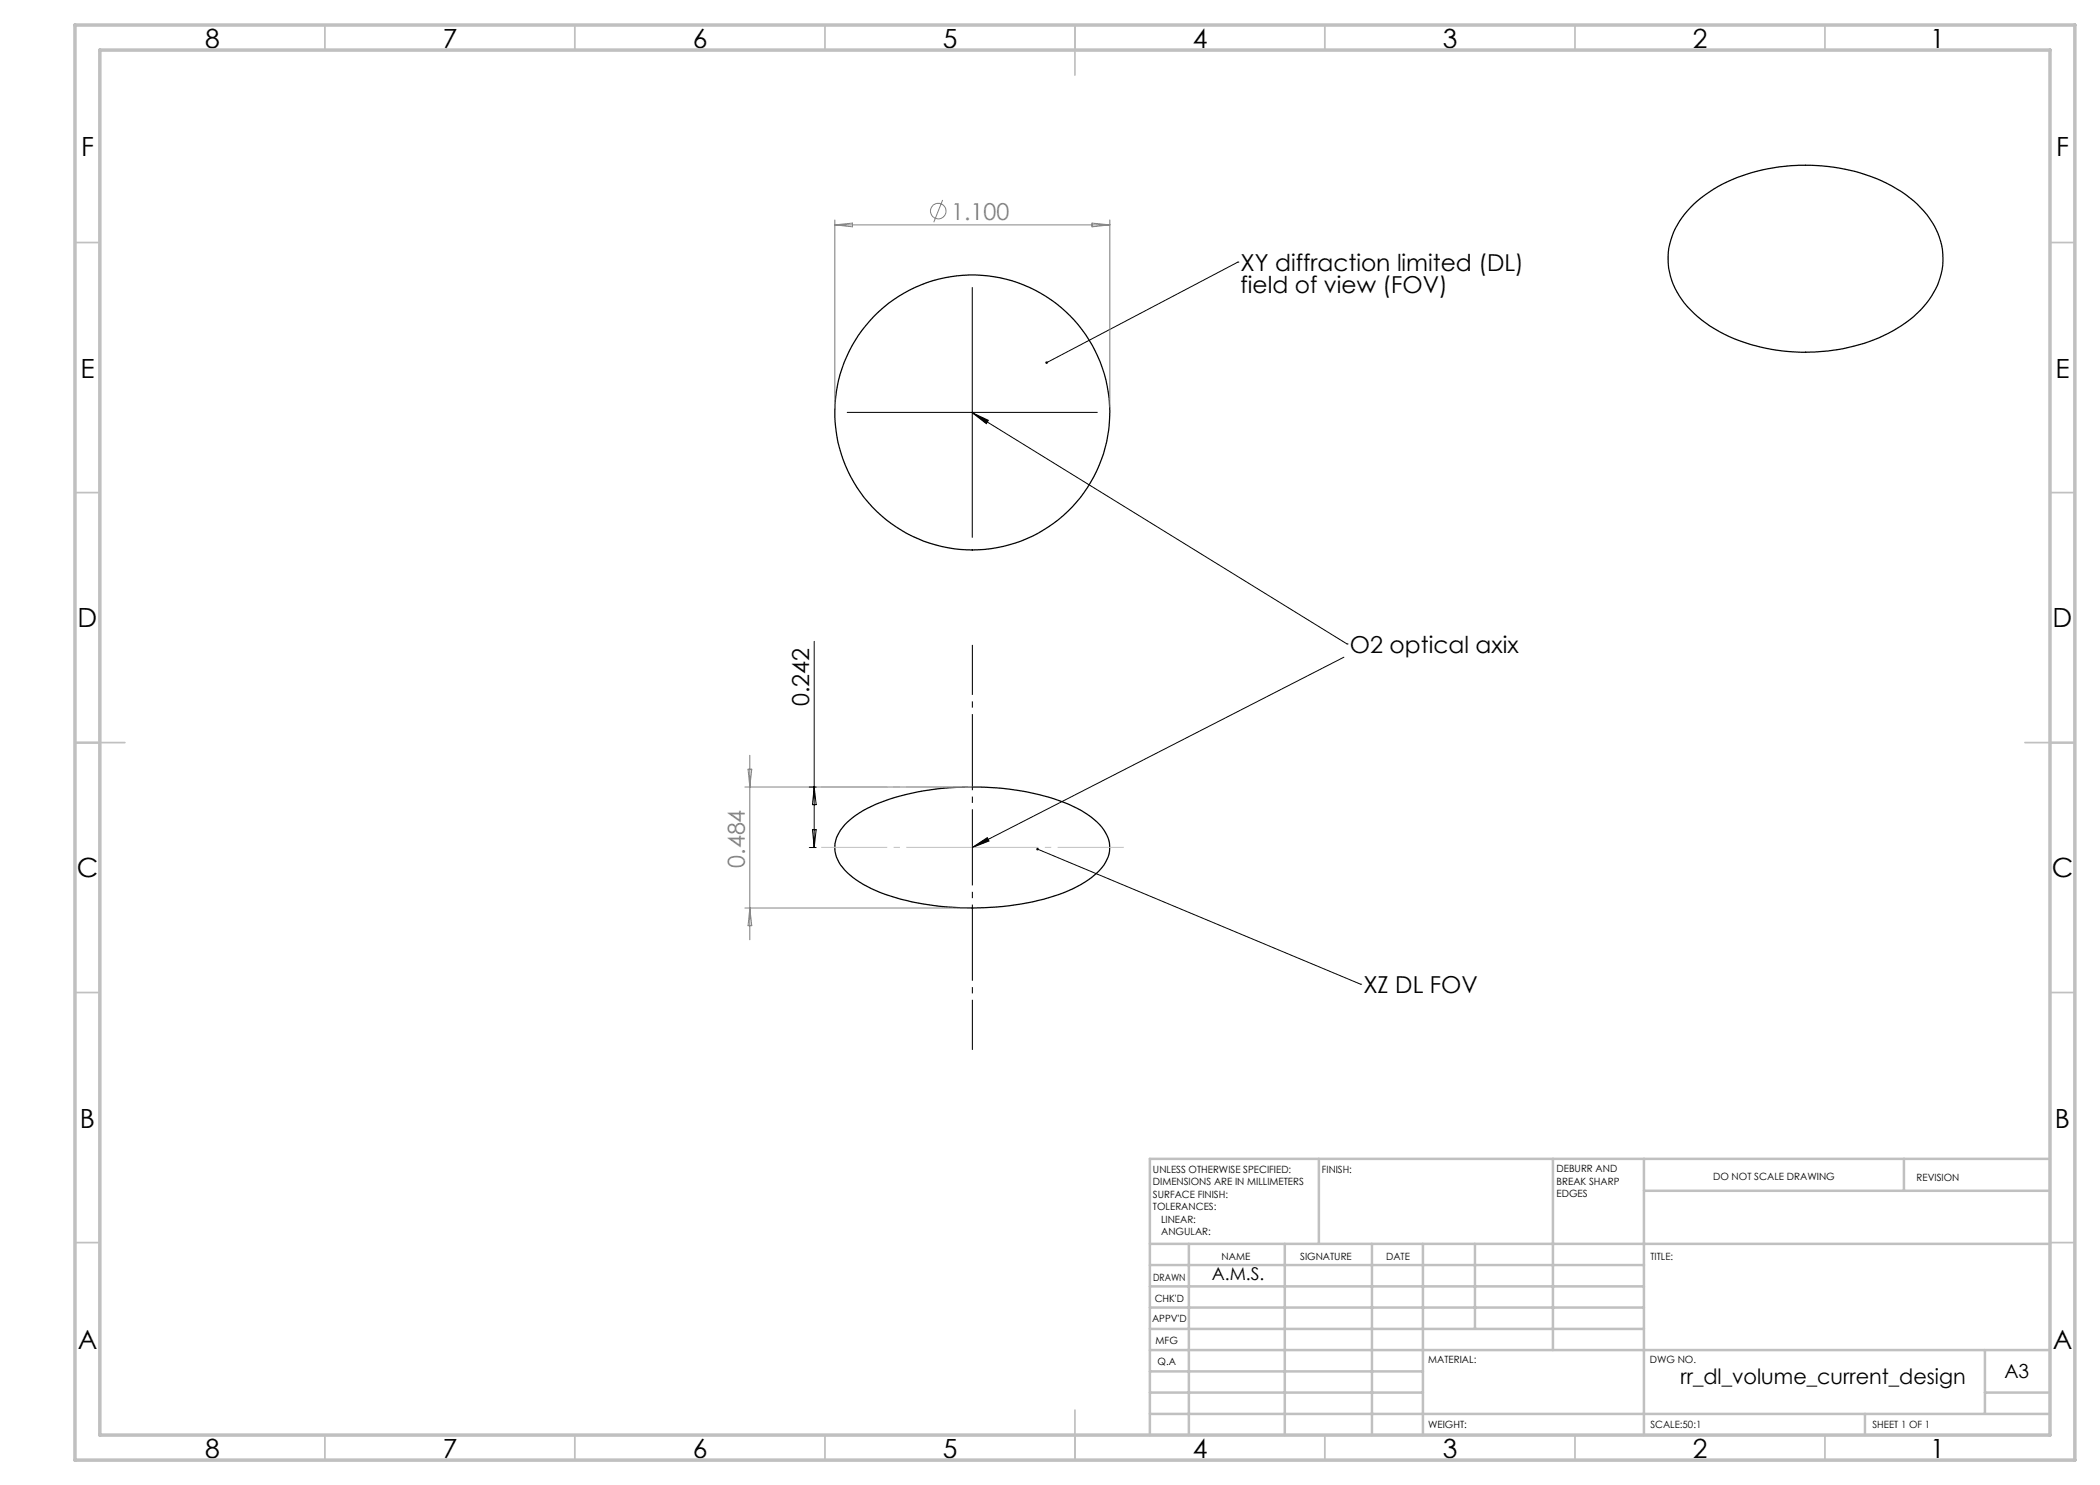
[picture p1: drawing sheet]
<svg xmlns="http://www.w3.org/2000/svg" width="420mm" height="297mm" viewBox="0 0 420 297" stroke-linecap="round" stroke-linejoin="round" font-family="sans-serif">
<g fill="none" stroke="#000" stroke-width=".25">
<path d="M338.8 40.8a31.9 31.9 0 0 1 19.7-7.7 36.3 36.3 0 0 1 22.6 5.8 16.6 16.6 0 0 1 7.4 11.8 14.6 14.6 0 0 1-5.1 11.9 32.5 32.5 0 0 1-21 7.8 35.3 35.3 0 0 1-21.3-5.8 16.2 16.2 0 0 1-7.5-12.6 14.8 14.8 0 0 1 5.2-11.2zM169.5 164.4a27.2 27.2 0 0 1 12.9-5.8 56.7 56.7 0 0 1 30.4 1.9 17.1 17.1 0 0 1 8 5.5 6 6 0 0 1-.9 8.1 24.5 24.5 0 0 1-12.3 6 57.2 57.2 0 0 1-31.5-1.6 16.9 16.9 0 0 1-8.3-6 6 6 0 0 1 1.2-7.6z"/>
<circle cx="194.5" cy="82.5" r="27.5"/>
</g>
<g fill="none" stroke="#808080" stroke-width=".2">
<path d="M167 44v37.5M167 45h55M167 45l3.5-.4v.8zM188.5 40l-1.7 4.4M218.4 44.6l3.6 .4-3.6 .4zM222 44v37.5M149 157.4h44.5M149.6 153.8h.8l-.4 3.6zM150 151.1v36.9M149 181.6h44.5M150 181.6l.4 3.5h-.8z"/>
<circle cx="187.6" cy="42.2" r="1.55"/>
</g>
<g fill="none" stroke="#000" stroke-width=".2">
<path d="M194.5 57.5v50M247.6 52.4h.1M247.6 52.4l-38.3 20.1M169.4 82.5h50.1M194.5 82.5l3.2 1.6-.4 .6zM194.5 82.5l74.9 46.3M162.8 128.3v41.2M268.8 131.4l-74.3 38.1M269.4 128.8h.1M161.9 157.4h1.3M162.8 157.4l.4 3.5h-.7zM161.9 169.5h1.3"/>
<path d="M162.5 165.9h.7l-.4 3.6zM194.5 169.5l2.9-2 .4 .7zM207.5 169.8l64.6 27M272.1 196.8h.1"/>
</g>
<path d="M194.5 129v81" fill="none" stroke="#000" stroke-width=".2" stroke-dasharray="15.2 1.3 1.3 1.3" stroke-dashoffset="5.2" stroke-linecap="butt"/>
<path d="M194.5 157.4h-30.3M194.5 169.5h-30.3M194.5 169.5h30.3" fill="none" stroke="#c0c0c0" stroke-width=".2" stroke-dasharray="15.2 1.3 1.3 1.3" stroke-dashoffset="2" stroke-linecap="butt"/>
<g fill="none" stroke="#c0c0c0" stroke-width=".35">
<path d="M65 5v5M115 5v5M165 5v5M215 5v10M265 5v5M315 5v5M365 5v5M15 48.5h5M410 48.5h5M15 98.5h5M410 98.5h5M15 148.5h10"/>
<path d="M405 148.5h10M15 198.5h5M410 198.5h5M15 248.5h5M410 248.5h5M65 287v5M115 287v5M165 287v5M215 282v10M265 287v5M315 287v5M365 287v5"/>
</g>
<g fill="none" stroke="#c0c0c0" stroke-width=".5">
<path d="M263.8 231.8v17M310.6 231.8v38.2M328.8 231.8v55.2M328.8 238.2h81.2M380.8 231.8v6.4M410 231.8h-180v55.2M230 248.8h180M230 257.3h98.8M230 253h98.8M237.8 248.8v38.2M257 248.8v38.2M274.4 248.8v38.2"/>
<path d="M284.6 248.8v38.2M295 248.8v17M230 265.8h98.8M230 261.5h98.8M230 278.5h54.6M230 274.3h54.6M230 270h180M397 278.5h13M397 270v12.8M230 282.8h180M373 282.8v4.2"/>
</g>
<path d="M15 5h400v287h-400zM20 10h390v277h-390z" fill="none" stroke="#c0c0c0" stroke-width=".7"/>
<path d="M207.4 169.6l-.1 .2h.2h-.2a.27 .27 0 0 0 .2 .3 .27 .27 0 0 0 .3-.3 .27 .27 0 0 0-.4-.2zM194.5 82.5l3.2 1.6-.4 .6zM209.2 72.3l-.1 .3 .2-.1-.2 .1a.25 .25 0 0 0 .3 .1 .25 .25 0 0 0 .1-.3 .25 .25 0 0 0-.3-.1zM194.5 169.5l2.9-2 .4 .7z" fill="#000"/>
<g font-size="5.3">
<text x="41" y="9.5">8</text>
<text x="88.5" y="9.5">7</text>
<text x="138.5" y="9.5">6</text>
<text x="188.5" y="9.5">5</text>
<text x="238.5" y="9.5">4</text>
<text x="288.5" y="9.5">3</text>
<text x="338.5" y="9.5">2</text>
<text x="386" y="9.5">1</text>
<text x="16.2" y="31.2">F</text>
<text x="411.2" y="31.2">F</text>
<text x="16.1" y="75.5">E</text>
<text x="411.1" y="75.5">E</text>
<text x="15.5" y="125.5">D</text>
<text x="410.5" y="125.5">D</text>
<text x="15.4" y="175.5">C</text>
<text x="410.4" y="175.5">C</text>
<text x="16" y="225.5">B</text>
<text x="411" y="225.5">B</text>
<text x="15.5" y="269.7">A</text>
<text x="410.5" y="269.7">A</text>
<text x="41" y="291.5">8</text>
<text x="88.5" y="291.5">7</text>
<text x="138.5" y="291.5">6</text>
<text x="188.5" y="291.5">5</text>
<text x="238.5" y="291.5">4</text>
<text x="288.5" y="291.5">3</text>
<text x="338.5" y="291.5">2</text>
<text x="386" y="291.5">1</text>
</g>
<g font-size="4.7" fill="#808080">
<text x="190.2" y="43.9">1.100</text>
<text x="149" y="173.6" transform="rotate(-90 149 173.6)">0.484</text>
</g>
<g font-size="4.7">
<text x="248.1" y="54.1">XY diffraction limited (DL)</text>
<text x="248.1" y="58.6">field of view (FOV)</text>
<text x="270" y="130.5">O2 optical axix</text>
<text x="161.9" y="141.2" transform="rotate(-90 161.9 141.2)">0.242</text>
<text x="272.7" y="198.6">XZ DL FOV</text>
</g>
<text font-size="4.2" x="336.1" y="276.8">rr_dl_volume_current_design</text>
<text font-size="3.9" x="400.9" y="275.5">A3</text>
<text font-size="3.5" x="242.3" y="256.1">A.M.S.</text>
<g font-size="2">
<text x="230.6" y="234.6">UNLESS OTHERWISE SPECIFIED:</text>
<text x="230.6" y="237.1">DIMENSIONS ARE IN MILLIMETERS</text>
<text x="230.6" y="239.6">SURFACE FINISH:</text>
<text x="264.4" y="234.6">FINISH:</text>
<text x="311.3" y="234.5">DEBURR AND</text>
<text x="311.3" y="237">BREAK SHARP</text>
<text x="311.3" y="239.5">EDGES</text>
<text x="342.6" y="236">DO NOT SCALE DRAWING</text>
<text x="383.3" y="236.2">REVISION</text>
<text x="230.6" y="242.1">TOLERANCES:</text>
<text x="232.2" y="244.6">LINEAR:</text>
<text x="232.2" y="247.1">ANGULAR:</text>
<text x="244.3" y="252">NAME</text>
<text x="260" y="251.9">SIGNATURE</text>
<text x="277.2" y="251.9">DATE</text>
<text x="330.1" y="251.9">TITLE:</text>
<text x="230.6" y="256.1">DRAWN</text>
<text x="230.9" y="260.3">CHK'D</text>
<text x="230.4" y="264.4">APPV'D</text>
<text x="231.1" y="268.8">MFG</text>
<text x="231.5" y="273">Q.A</text>
<text x="285.6" y="272.5">MATERIAL:</text>
<text x="330" y="272.5">DWG NO.</text>
<text x="285.6" y="285.5">WEIGHT:</text>
<text x="330.1" y="285.6">SCALE:50:1</text>
<text x="374.5" y="285.6">SHEET 1 OF 1</text>
</g>
</svg>
